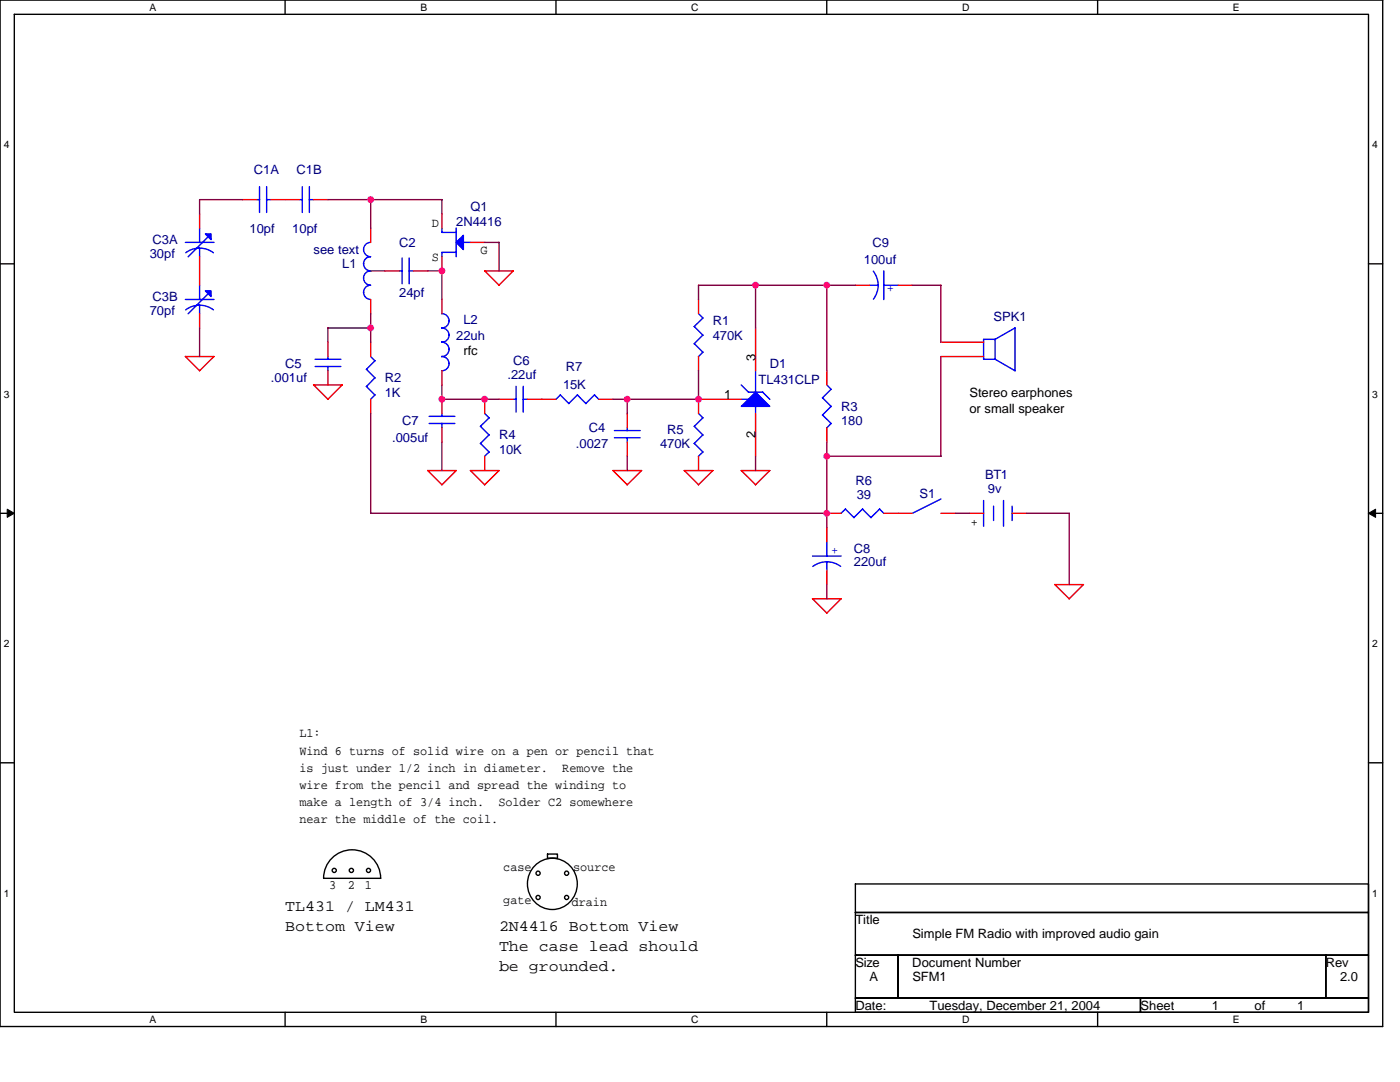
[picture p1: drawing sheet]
<svg xmlns="http://www.w3.org/2000/svg" width="279mm" height="216mm" viewBox="0 0 279 216" stroke-linecap="round" stroke-linejoin="round" font-family="sans-serif">
<path d="M0 0h275.9v204.8h-275.9zM2.9 2.9h270.2v199.1h-270.2z" fill="none" stroke="#000" stroke-width=".28"/>
<g fill="#fff">
<path d="M29.8 .3h1.4v2.3h-1.4z"/>
<path d="M29.8 202.3h1.4v2.3h-1.4z"/>
</g>
<path d="M56.9 0v2.9M56.9 202v2.8" fill="none" stroke="#000" stroke-width=".28"/>
<g fill="#fff">
<path d="M83.9 .3h1.4v2.3h-1.4z"/>
<path d="M83.9 202.3h1.4v2.3h-1.4z"/>
</g>
<path d="M111 0v2.9M111 202v2.8" fill="none" stroke="#000" stroke-width=".28"/>
<g fill="#fff">
<path d="M138 .3h1.4v2.3h-1.4z"/>
<path d="M138 202.3h1.4v2.3h-1.4z"/>
</g>
<path d="M165 0v2.9M165 202v2.8" fill="none" stroke="#000" stroke-width=".28"/>
<g fill="#fff">
<path d="M192 .3h1.5v2.3h-1.5z"/>
<path d="M192 202.3h1.5v2.3h-1.5z"/>
</g>
<path d="M219.1 0v2.9M219.1 202v2.8" fill="none" stroke="#000" stroke-width=".28"/>
<g fill="#fff">
<path d="M246.1 .3h1.3v2.3h-1.3z"/>
<path d="M246.1 202.3h1.3v2.3h-1.3z"/>
<path d="M.7 27.7h1.2v2.3h-1.2z"/>
<path d="M273.8 27.7h1.2v2.3h-1.2z"/>
<path d="M.7 77.5h1.2v2.3h-1.2z"/>
<path d="M273.8 77.5h1.2v2.3h-1.2z"/>
</g>
<path d="M0 52.6h2.9M273.1 52.6h2.8" fill="none" stroke="#000" stroke-width=".28"/>
<g fill="#fff">
<path d="M.7 127.3h1.2v2.3h-1.2z"/>
<path d="M273.8 127.3h1.2v2.3h-1.2z"/>
</g>
<path d="M0 102.4h2.9M273.1 102.4h2.8" fill="none" stroke="#000" stroke-width=".28"/>
<path d="M1.4 101.6l1.5 .8-1.5 .8zM273.1 102.4l1.4-.8v1.6z" fill="#000" stroke="#000" stroke-width=".2"/>
<g fill="#fff">
<path d="M.7 177.1h1.2v2.3h-1.2z"/>
<path d="M273.8 177.1h1.2v2.3h-1.2z"/>
</g>
<g fill="none" stroke="#000" stroke-width=".28">
<path d="M0 152.2h2.9M273.1 152.2h2.8M64.6 175.2a5.7 5.7 0 0 1 5.7-5.6 5.7 5.7 0 0 1 5.7 5.6M64.6 175.3h11.4M107 172.5a5.1 5.1 0 0 1 7.8 1.8 5.1 5.1 0 0 1-3.7 7.1 5.1 5.1 0 0 1-5.4-2.9 5.1 5.1 0 0 1 1.3-6zM109.3 170.4h2v.9h-2zM170.7 176.4h102.4v5.7h-102.4zM170.7 182.1h102.4v8.5h-102.4zM170.7 190.6h8.5v8.6h-8.5zM170.7 199.2h56.9v2.8h-56.9zM179.2 190.6h85.4v8.6h-85.4zM227.6 199.2h45.5v2.8h-45.5z"/>
<path d="M264.6 190.6h8.5v8.6h-8.5z"/>
<circle cx="66.7" cy="173.7" r=".42"/>
<circle cx="70.1" cy="173.7" r=".42"/>
<circle cx="73.5" cy="173.7" r=".42"/>
<circle cx="107.4" cy="174.2" r=".42"/>
<circle cx="107.4" cy="179.1" r=".42"/>
<circle cx="113.1" cy="174.2" r=".42"/>
<circle cx="113.1" cy="179.1" r=".42"/>
</g>
<g fill="none" stroke="#f00" stroke-width=".28">
<path d="M48.4 39.8h2.8M54.1 39.8h5.7M62.6 39.8h2.8M39.8 42.7v2.8M39.8 51.2v5.7M74 45.5v2.9M74 59.8v2.8M76.8 54.1h2.9M82.5 54.1h2.9M88.2 42.7v2.8M88.2 51.2v2.9M88.2 59.8v2.8"/>
<path d="M93.9 48.4h2.8M96.7 54l2.9 2.9 2.8-2.8h-5.7M139.4 59.8v2.8M170.7 56.9h2.8M179.2 56.9h2.9M37 71.1l2.8 2.9 2.9-2.9h-5.7M39.8 62.6v2.8M62.6 76.8l2.8 2.9M62.6 76.8h5.7l-2.9 2.9M65.4 68.3v2.8M65.4 74v2.8M74 68.3v2.8"/>
<path d="M74 79.7v2.8M88.2 74v2.8M88.2 79.7v2.8M96.7 79.7v2.8M99.6 79.7h2.8M105.3 79.7h5.7M119.5 79.7h2.8M139.4 71.1v2.9M147.9 79.7h-8.5v2.8M150.8 65.4v8.6M165 74v2.8M187.8 71.1h8.5"/>
<path d="M187.8 68.3h8.5M88.2 96.7l-2.8-2.8h5.7l-2.9 2.9M88.2 85.4v2.8M96.7 96.7l-2.8-2.8h5.7l-2.9 2.9M96.7 91v2.9M125.2 82.5v2.9M125.2 88.2v2.8M128 93.9l-2.8 2.8-2.9-2.8h5.8M139.4 91v2.9M142.3 93.9l-2.9 2.8-2.8-2.8h5.7M150.8 82.5v8.5M153.6 93.9l-2.8 2.8-2.9-2.8h5.7"/>
<path d="M165 85.4v2.8M162.1 119.5l2.9 2.8M162.2 119.5h5.7M165 102.4h2.9M165 105.3v2.8M165 113.8v2.8M167.9 119.5l-2.9 2.9M176.4 102.4h5.7M187.8 102.4h2.8M193.5 102.4h2.8M202 102.4h2.8M210.5 116.6l2.9 2.9"/>
<path d="M210.5 116.6h5.7l-2.8 2.9"/>
</g>
<g fill="#00f" stroke="#00f" stroke-width=".28">
<path d="M91 48.4l1.5-1.5v2.9z" fill-rule="evenodd"/>
<path d="M41 58h1.1v1.2z" fill-rule="evenodd"/>
<path d="M147.9 81.1l2.9-2.8 2.8 2.8z" fill-rule="evenodd"/>
<path d="M41 46.7h1.1v1.1z" fill-rule="evenodd"/>
</g>
<g fill="none" stroke="#00f" stroke-width=".28">
<path d="M51.2 39.8h.6M51.8 37.3v5.1M53.2 39.8h.9M53.2 37.3v5.1M59.8 39.8h.5M60.3 37.3v5.1M61.7 39.8h.9M61.7 37.3v5.1M37 48.4h5.7M37 59.8h5.7M37.1 50.4l1.3-.7 1.4-.2 1.5 .2 1.3 .7M39.8 45.5v2.9"/>
<path d="M39.8 49.5v1.7M39.8 56.9v2.9M41.6 58.6l-4.1 4M41.6 47.2l-4.1 4M74 48.4a1.43 1.43 0 0 0-1.4 1.4 1.43 1.43 0 0 0 1.4 1.4 1.38 1.38 0 0 0-1.4 1.4 1.43 1.43 0 0 0 1.4 1.5 1.43 1.43 0 0 0-1.4 1.4 1.43 1.43 0 0 0 1.4 1.4 1.38 1.38 0 0 0-1.4 1.4 1.43 1.43 0 0 0 1.4 1.5M79.7 54.1h.6M80.2 51.5v5.1M81.6 54.1h.9M81.7 51.5v5.1M88.2 46.4h2.8M88.2 45.5v.9M91 45.5v5.7"/>
<path d="M91.1 50.4l-2.9-.1v.9M92.5 48.4h1.4M173.5 56.9h1.8M174.3 54.1l.7 1.3 .3 1.5-.3 1.5-.7 1.3M176.4 56.9h2.8M176.4 54.1v5.7M37.1 61.8l1.3-.7 1.4-.2 1.5 .2 1.3 .7M39.8 60.9v1.7M62.9 71.7h5.1M62.9 73.1h5.1M65.4 71.1v.6M65.4 73.1v.9"/>
<path d="M73.1 73.7l1.7 1.7M73.1 77.1l1.7 1.7M74 71.1l.8 .9-1.7 1.7M74.8 75.4l-1.7 1.7M74.8 78.8l-.8 .9M88.2 62.6a1.43 1.43 0 0 1 1.4 1.4 1.43 1.43 0 0 1-1.4 1.4 1.43 1.43 0 0 1 1.4 1.4 1.42 1.42 0 0 1-1.4 1.5 1.43 1.43 0 0 1 1.4 1.4 1.43 1.43 0 0 1-1.4 1.4 1.43 1.43 0 0 1 1.4 1.4 1.42 1.42 0 0 1-1.4 1.5M102.4 79.7h.6M103 77.1v5.1M104.4 79.7h.9M104.4 77.1v5.1M111.8 78.8l1.7 1.7M111.8 78.8l-.8 .9"/>
<path d="M119.5 79.7l-.8-.9-1.8 1.7-1.6-1.7-1.8 1.7M139.4 62.6l.9 .9M140.3 63.5l-1.8 1.7 1.8 1.7M140.3 66.9l-1.8 1.7 1.8 1.7M140.3 70.3l-.9 .9M147.9 76.8l1.5 1.5M147.9 79.7h1.5M149.4 78.3h2.8l1.4 1.4M150.8 74v4.3M165 76.8l.9 .9M165.9 77.7l-1.8 1.7 1.8 1.7M198.6 67.7v4"/>
<path d="M198.6 67.7h-2.3v4h2.3M202.6 65.4v8.6l-4-2.3M202.6 65.4l-4 2.3M85.6 84.5h5.2M85.6 83.1h5.2M88.2 82.5v.6M88.2 84.5v.9M95.9 85.1l1.7 1.7M95.9 88.5l1.7 1.7M96.7 82.5l.9 .9M97.6 83.4l-1.7 1.7M97.6 86.8l-1.7 1.7"/>
<path d="M97.6 90.2l-.9 .9M122.6 87.4h5.2M122.6 85.9h5.2M125.2 85.4v.5M125.2 87.3v.9M138.6 88.5l1.7 1.7M139.4 82.5l.9 .9M140.3 83.4l-1.8 1.7 1.8 1.7M140.3 86.8l-1.8 1.7M140.3 90.2l-.9 .9M150.8 81.1v1.4M165.9 81.1l-1.8 1.7 1.8 1.7"/>
<path d="M165.9 84.5l-.9 .9M187.8 99.6l-5.7 2.8M196.3 99.9v5.1M200.3 99.9v5.1M162.2 111h5.7M165 108.1v2.9M165 112.1v1.7M167.8 113l-1.3-.7-1.6-.2-1.4 .2-1.3 .7M175.5 101.6l.9 .8M175.6 101.6l-1.8 1.7-1.7-1.7-1.7 1.7-1.7-1.7-.8 .8M198.3 101v2.9M202 101v2.9"/>
</g>
<g fill="none" stroke="#800040" stroke-width=".28">
<path d="M48.4 39.8h-8.6v2.9M65.4 39.8h22.8v2.9M74 39.8v5.8M74 54.1h2.8M85.4 54.1h2.8v5.7M96.7 48.4h2.9v5.7M150.8 56.9v8.6M165 56.9v17.1M170.7 56.9h-31.3v2.9M182.1 56.9h5.7M187.8 56.9v11.4M39.8 65.4v5.8"/>
<path d="M65.4 65.4h8.6M65.4 65.4v2.9M74 62.6v5.7M88.2 76.8v2.9h11.4M125.2 79.7v2.8M139.4 74v5.7h-17.1M187.8 71.1v20M74 82.5v19.9h91M88.2 88.2v5.7M125.2 91v2.9M150.8 91v2.9M165 88.2v17.1"/>
<path d="M165 91h22.8M165 116.6v2.9M190.6 102.4h2.9M204.8 102.4h8.6v14.3"/>
</g>
<g fill="#f0f" stroke="#f0f" stroke-width=".28">
<circle cx="88.2" cy="54" r=".57"/>
<circle cx="74" cy="65.4" r=".57"/>
<circle cx="96.7" cy="79.7" r=".57"/>
<circle cx="88.2" cy="79.7" r=".57"/>
<circle cx="125.2" cy="79.7" r=".57"/>
<circle cx="150.8" cy="56.9" r=".56"/>
<circle cx="165" cy="56.9" r=".56"/>
<circle cx="139.4" cy="79.7" r=".57"/>
<circle cx="74" cy="39.8" r=".57"/>
<circle cx="165" cy="91" r=".56"/>
<circle cx="165" cy="102.4" r=".57"/>
</g>
<g font-size="3.1">
<text x="56.9" y="181.7">TL431 / LM431</text>
<text x="56.9" y="185.8">Bottom View</text>
<text x="99.6" y="185.7">2N4416 Bottom View</text>
<text x="99.6" y="189.7">The case lead should</text>
<text x="99.6" y="193.7">be grounded.</text>
</g>
<g font-size="2.6" fill="#000080">
<text x="50.7" y="34.8">C1A</text>
<text x="59.2" y="34.8">C1B</text>
<text x="49.8" y="46.4">10pf</text>
<text x="58.3" y="46.4">10pf</text>
<text x="91" y="45">2N4416</text>
<text x="93.9" y="42.1">Q1</text>
<text x="29.9" y="51.5">30pf</text>
<text x="30.5" y="48.7">C3A</text>
<text x="62.6" y="50.7">see text</text>
<text x="68.3" y="53.5">L1</text>
<text x="79.7" y="49.3">C2</text>
<text x="172.4" y="52.7">100uf</text>
<text x="174.1" y="49.3">C9</text>
<text x="79.7" y="59.2">24pf</text>
<text x="29.9" y="62.9">70pf</text>
<text x="30.5" y="60.1">C3B</text>
<text x="92.5" y="64.6">L2</text>
<text x="142.3" y="64.9">R1</text>
<text x="198.3" y="64.1">SPK1</text>
<text x="91" y="67.8">22uh</text>
<text x="142.3" y="67.8">470K</text>
<text x="54.1" y="76.3">.001uf</text>
<text x="56.9" y="73.4">C5</text>
<text x="76.8" y="76.3">R2</text>
<text x="101.3" y="75.7">.22uf</text>
<text x="102.4" y="72.9">C6</text>
<text x="112.4" y="77.7">15K</text>
<text x="112.9" y="74">R7</text>
<text x="151.4" y="76.6">TL431CLP</text>
<text x="153.6" y="73.4">D1</text>
<text x="76.8" y="79.1">1K</text>
<text x="167.9" y="82">R3</text>
<text x="78.3" y="88.2">.005uf</text>
<text x="80.2" y="84.8">C7</text>
<text x="99.6" y="87.7">R4</text>
<text x="114.9" y="89.4">.0027</text>
<text x="117.5" y="86.2">C4</text>
<text x="131.7" y="89.4">470K</text>
<text x="133.2" y="86.5">R5</text>
<text x="167.9" y="84.8">180</text>
<text x="99.6" y="90.5">10K</text>
<text x="196.6" y="95.6">BT1</text>
<text x="170.7" y="96.8">R6</text>
<text x="171" y="99.6">39</text>
<text x="183.5" y="99.3">S1</text>
<text x="197.2" y="98.5">9v</text>
<text x="170.4" y="110.4">C8</text>
<text x="170.4" y="113">220uf</text>
</g>
<g font-size="2.6">
<text x="86.2" y="45.3">D</text>
<text x="86.2" y="52.1">S</text>
<text x="95.9" y="50.7">G</text>
<text x="92.5" y="70.9">rfc</text>
<text x="150.8" y="72" transform="rotate(-90 150.8 72)">3</text>
<text x="144.5" y="79.7">1</text>
<text x="193.5" y="79.1">Stereo earphones</text>
<text x="193.5" y="82.5">or small speaker</text>
<text x="150.8" y="87.5" transform="rotate(-90 150.8 87.5)">2</text>
<text x="193.7" y="105.1">+</text>
<text x="59.8" y="147.2">L1:</text>
<text x="59.8" y="150.6">Wind 6 turns of solid wire on a pen or pencil that</text>
<text x="59.8" y="154">is just under 1/2 inch in diameter.</text>
<text x="112.2" y="154">Remove the</text>
<text x="59.8" y="157.4">wire from the pencil and spread the winding to</text>
<text x="59.8" y="160.9">make a length of 3/4 inch.</text>
<text x="99.5" y="160.9">Solder C2 somewhere</text>
<text x="59.8" y="164.3">near the middle of the coil.</text>
<text x="100.4" y="173.9">case</text>
<text x="114.4" y="173.9">source</text>
<text x="65.7" y="177.3">3</text>
<text x="69.4" y="177.3">2</text>
<text x="72.8" y="177.3">1</text>
<text x="100.4" y="180.4">gate</text>
<text x="114.1" y="180.7">drain</text>
<text x="170.7" y="184.4">Title</text>
<text x="182.1" y="187.2">Simple FM Radio with improved audio gain</text>
<text x="170.7" y="192.9">Size</text>
<text x="173.5" y="195.8">A</text>
<text x="182.1" y="192.9">Document Number</text>
<text x="182.1" y="195.8">SFM1</text>
<text x="264.6" y="192.9">Rev</text>
<text x="267.4" y="195.8">2.0</text>
<text x="170.7" y="201.5">Date:</text>
<text x="185.5" y="201.5">Tuesday, December 21, 2004</text>
<text x="227.6" y="201.5">Sheet</text>
<text x="241.8" y="201.5">1</text>
<text x="250.4" y="201.5">of</text>
<text x="258.9" y="201.5">1</text>
</g>
<g font-size="2.6" fill="#00f">
<text x="177.1" y="56.9" transform="rotate(90 177.1 56.9)">+</text>
<text x="165.9" y="110.4">+</text>
</g>
<g font-size="2">
<text x="29.9" y="2.1">A</text>
<text x="83.9" y="2.1">B</text>
<text x="138" y="2.1">C</text>
<text x="192" y="2.1">D</text>
<text x="246.1" y="2.1">E</text>
<text x=".7" y="29.6">4</text>
<text x="273.8" y="29.6">4</text>
<text x=".7" y="79.4">3</text>
<text x="273.8" y="79.4">3</text>
<text x=".7" y="129.2">2</text>
<text x="273.8" y="129.2">2</text>
<text x=".7" y="178.9">1</text>
<text x="273.8" y="178.9">1</text>
<text x="29.9" y="204.1">A</text>
<text x="83.9" y="204.1">B</text>
<text x="138" y="204.1">C</text>
<text x="192" y="204.1">D</text>
<text x="246.1" y="204.1">E</text>
</g>
</svg>
